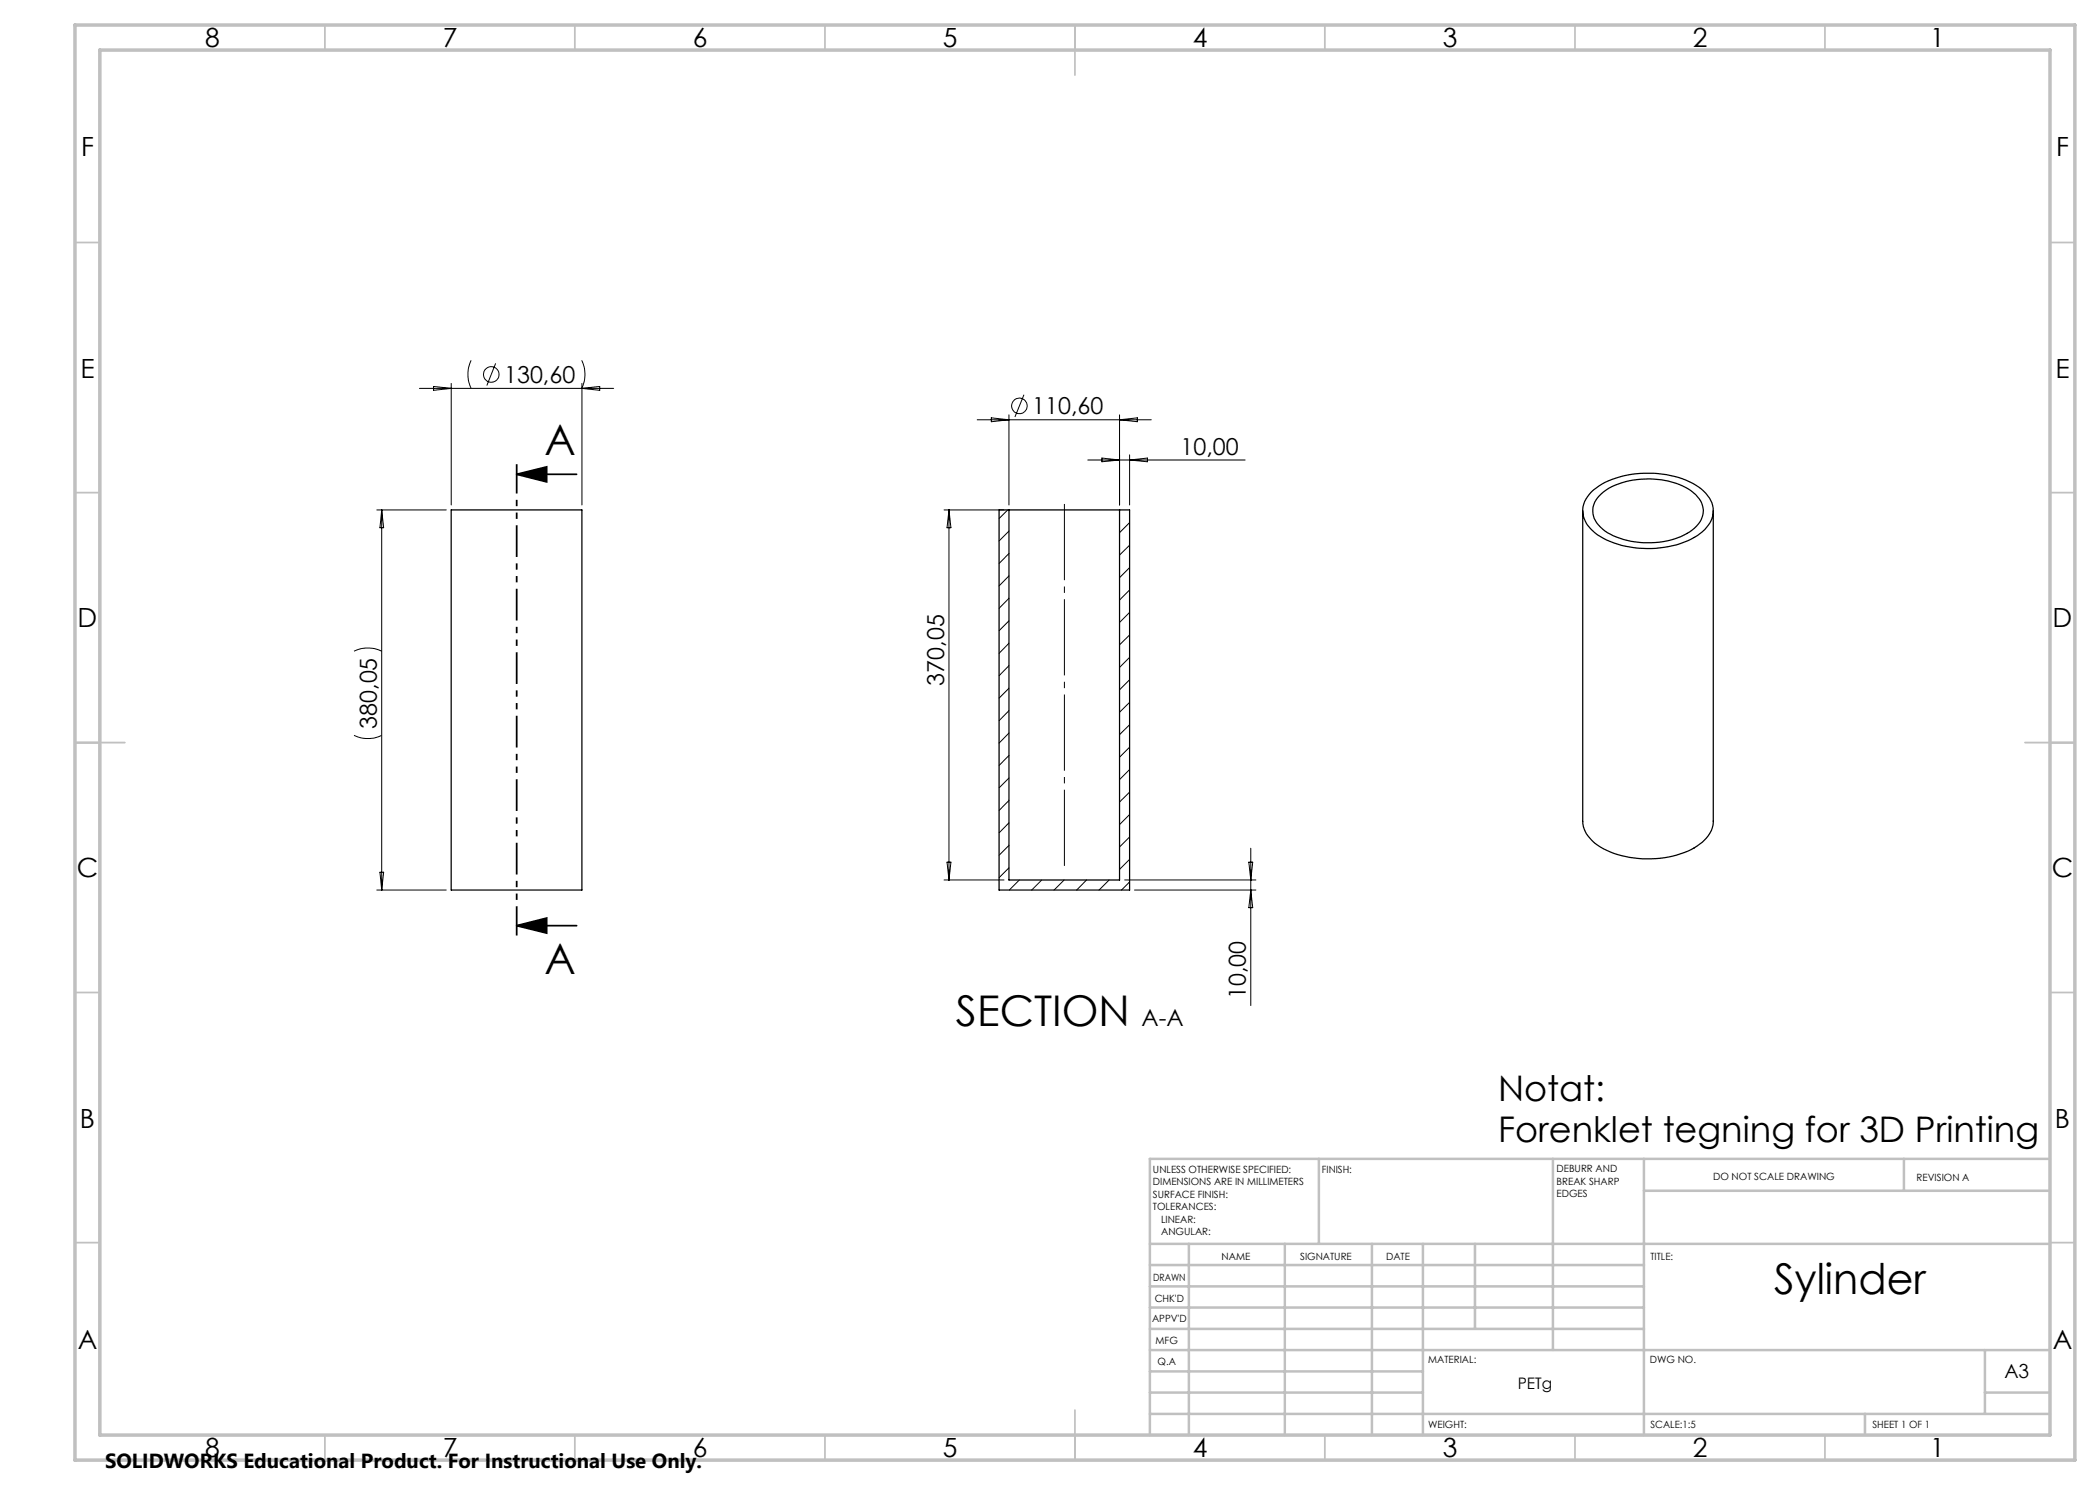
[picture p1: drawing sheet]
<svg xmlns="http://www.w3.org/2000/svg" width="420mm" height="297mm" viewBox="0 0 420 297" stroke-linecap="round" stroke-linejoin="round" font-family="sans-serif">
<path d="M318.2 98.4a16.8 16.8 0 0 1 11.6-3.8 15.8 15.8 0 0 1 11.4 4.1 4.9 4.9 0 0 1-.2 7.2 16.6 16.6 0 0 1-11.6 3.8 17.7 17.7 0 0 1-10.5-3.2 5.1 5.1 0 0 1-1.7-6.7zM319.9 99.2a13.4 13.4 0 0 1 9.1-3.4 14.5 14.5 0 0 1 10.2 3.2 4.2 4.2 0 0 1-.3 6.6 15.7 15.7 0 0 1-13.4 2.5 9.3 9.3 0 0 1-6.4-4 4 4 0 0 1 .8-4.9zM90.2 102h26.2v76h-26.2zM201.8 102h22.1M201.8 102h-2v76h26.1v-76h-2M201.8 102v74h22.1v-74M316.5 102.2v62a6.2 6.2 0 0 0 3.6 5.2 20.5 20.5 0 0 0 18.7 .2 6.5 6.5 0 0 0 3.9-5.4v-62" fill="none" stroke="#000" stroke-width=".25"/>
<g fill="none" stroke="#000" stroke-width=".2">
<path d="M83.9 77.7h38.8M86.7 77.3l3.5 .4-3.5 .4zM90.2 76.7v24.3M94.2 72.1a6.5 6.5 0 0 0 0 5.6M99.1 72.7l-1.7 4.4M116.3 72.1a6.5 6.5 0 0 1 0 5.6M116.4 76.7v24.3M116.4 77.7l3.5-.4v.8zM204.8 78.9l-1.8 4.5M195.4 84h34.9M198.3 83.6l3.5 .4-3.5 .3zM201.8 83v18"/>
<path d="M217.6 92h31.4M220.4 91.6l3.5 .4-3.5 .4zM223.9 83v18M223.9 84l3.6-.4v.7zM225.9 91v10M225.9 92l3.6-.4v.8zM75.4 102h13.9M76.3 102l.4 3.5h-.7zM76.3 102v76M188.8 102h12M189.8 102v74M189.8 102l.4 3.5h-.8z"/>
<path d="M201.5 102l-1.7 1.7M201.8 106.2l-2 2M201.8 110.7l-2 2M201.8 115.2l-2 2M201.8 119.7l-2 2M224 102l-.1 .1M225.9 104.5l-2 2M225.9 109l-2 2M225.9 113.5l-2 2M225.9 118l-2 2M70.8 130.2a6.4 6.4 0 0 1 5.5 0M201.8 124.2l-2 1.9"/>
<path d="M201.8 128.7l-2 2M201.8 133.1l-2 2M201.8 137.7l-2 1.9M225.9 122.5l-2 2M225.9 127l-2 2M225.9 131.5l-2 2M225.9 136l-2 2M70.8 147.1a6.4 6.4 0 0 0 5.5 0M201.8 142.1l-2 2M201.8 146.6l-2 2M201.8 151.1l-2 2M201.8 155.6l-2 2"/>
<path d="M225.9 140.5l-2 1.9M225.9 145l-2 1.9M225.9 149.4l-2 2M225.9 153.9l-2 2M225.9 158.4l-2 2M75.4 178h13.9M76 174.4h.7l-.4 3.6zM188.8 176h12M189.4 172.4h.8l-.4 3.6zM201.8 160.1l-2 2M201.8 164.6l-2 2M201.8 169.1l-2 2"/>
<path d="M201.8 173.6l-2 1.9M203.9 176l-2 2M208.4 176l-2.1 2M212.8 176l-2 2M217.3 176l-2 2M221.8 176l-2 2M224.9 176h26.3M225.9 162.9l-2 2M225.9 167.4l-2 2M225.9 171.9l-2 2M225.9 176.4l-1.6 1.6M226.9 178h24.3"/>
<path d="M249.8 172.4h.7l-.3 3.6zM250.2 169.6v31.5M250.2 178l.3 3.5h-.7z"/>
<circle cx="98.2" cy="74.9" r="1.56"/>
<circle cx="203.9" cy="81.2" r="1.56"/>
</g>
<path d="M103.3 94.9l6-1.5v3zM103.3 94.9h12M103.3 185.1l6-1.5v3zM103.3 185.1h12" fill="none" stroke="#000" stroke-width=".35"/>
<path d="M212.9 174v-74" fill="none" stroke="#000" stroke-width=".2" stroke-dasharray="15.2 1.3 1.3 1.3" stroke-dashoffset="-.8" stroke-linecap="butt"/>
<path d="M103.3 92.8v94.3" fill="none" stroke="#000" stroke-width=".35" stroke-dasharray="6.3 1.3 1.3 1.3 1.3 1.3" stroke-dashoffset=".5" stroke-linecap="butt"/>
<g fill="none" stroke="#c0c0c0" stroke-width=".35">
<path d="M65 5v5M115 5v5M165 5v5M215 5v10M265 5v5M315 5v5M365 5v5M15 48.5h5M410 48.5h5M15 98.5h5M410 98.5h5M15 148.5h10"/>
<path d="M405 148.5h10M15 198.5h5M410 198.5h5M15 248.5h5M410 248.5h5M65 287v5M115 287v5M165 287v5M215 282v10M265 287v5M315 287v5M365 287v5"/>
</g>
<g fill="none" stroke="#c0c0c0" stroke-width=".5">
<path d="M263.8 231.8v17M310.6 231.8v38.2M328.8 231.8v55.2M328.8 238.2h81.2M380.8 231.8v6.4M410 231.8h-180v55.2M230 248.8h180M230 257.3h98.8M230 253h98.8M237.8 248.8v38.2M257 248.8v38.2M274.4 248.8v38.2"/>
<path d="M284.6 248.8v38.2M295 248.8v17M230 265.8h98.8M230 261.5h98.8M230 278.5h54.6M230 274.3h54.6M230 270h180M397 278.5h13M397 270v12.8M230 282.8h180M373 282.8v4.2"/>
</g>
<path d="M15 5h400v287h-400zM20 10h390v277h-390z" fill="none" stroke="#c0c0c0" stroke-width=".7"/>
<path d="M103.3 94.9l6-1.5v3zM103.3 185.1l6-1.5v3z" fill="#000"/>
<g font-size="8.5">
<text x="108.9" y="91">A</text>
<text x="108.9" y="194.7">A</text>
<text x="191.2" y="205.2">SECTION</text>
<text x="354.8" y="258.8">Sylinder</text>
</g>
<g font-size="7.1">
<text x="299.6" y="220.2">Notat:</text>
<text x="299.6" y="228.3">Forenklet tegning for 3D Printing</text>
</g>
<g font-size="5.3">
<text x="41" y="9.5">8</text>
<text x="88.5" y="9.5">7</text>
<text x="138.5" y="9.5">6</text>
<text x="188.5" y="9.5">5</text>
<text x="238.5" y="9.5">4</text>
<text x="288.5" y="9.5">3</text>
<text x="338.5" y="9.5">2</text>
<text x="386" y="9.5">1</text>
<text x="16.2" y="31.3">F</text>
<text x="411.2" y="31.3">F</text>
<text x="16.1" y="75.5">E</text>
<text x="411.1" y="75.5">E</text>
<text x="15.5" y="125.5">D</text>
<text x="410.5" y="125.5">D</text>
<text x="15.4" y="175.5">C</text>
<text x="410.4" y="175.5">C</text>
<text x="16" y="225.5">B</text>
<text x="411" y="225.5">B</text>
<text x="15.5" y="269.8">A</text>
<text x="410.5" y="269.8">A</text>
<text x="41" y="291.5">8</text>
<text x="88.5" y="291.5">7</text>
<text x="138.5" y="291.5">6</text>
<text x="188.5" y="291.5">5</text>
<text x="238.5" y="291.5">4</text>
<text x="288.5" y="291.5">3</text>
<text x="338.5" y="291.5">2</text>
<text x="386" y="291.5">1</text>
</g>
<g font-size="4.7">
<text x="100.8" y="76.6">130,60</text>
<text x="206.5" y="82.9">110,60</text>
<text x="236.1" y="91">10,00</text>
<text x="188.8" y="137.1" transform="rotate(-90 188.8 137.1)">370,05</text>
<text x="75.4" y="145.7" transform="rotate(-90 75.4 145.7)">380,05</text>
<text x="249.2" y="199.8" transform="rotate(-90 249.2 199.8)">10,00</text>
<text x="228.3" y="205.2">A-A</text>
</g>
<text font-size="4.1" x="21" y="293.7">SOLIDWORKS Educational Product. For Instructional Use Only.</text>
<text font-size="3.9" x="400.9" y="275.5">A3</text>
<text font-size="3.2" x="303.5" y="277.9">PETg</text>
<g font-size="2">
<text x="230.6" y="234.6">UNLESS OTHERWISE SPECIFIED:</text>
<text x="230.6" y="237.1">DIMENSIONS ARE IN MILLIMETERS</text>
<text x="230.6" y="239.6">SURFACE FINISH:</text>
<text x="264.4" y="234.6">FINISH:</text>
<text x="311.3" y="234.5">DEBURR AND</text>
<text x="311.3" y="237">BREAK SHARP</text>
<text x="311.3" y="239.5">EDGES</text>
<text x="342.6" y="236">DO NOT SCALE DRAWING</text>
<text x="383.3" y="236.2">REVISION A</text>
<text x="230.6" y="242.1">TOLERANCES:</text>
<text x="232.2" y="244.6">LINEAR:</text>
<text x="232.2" y="247.1">ANGULAR:</text>
<text x="244.3" y="252">NAME</text>
<text x="260" y="251.9">SIGNATURE</text>
<text x="277.2" y="251.9">DATE</text>
<text x="330.1" y="251.9">TITLE:</text>
<text x="230.6" y="256.1">DRAWN</text>
<text x="230.9" y="260.3">CHK'D</text>
<text x="230.4" y="264.4">APPV'D</text>
<text x="231.1" y="268.8">MFG</text>
<text x="231.5" y="273">Q.A</text>
<text x="285.6" y="272.5">MATERIAL:</text>
<text x="330" y="272.5">DWG NO.</text>
<text x="285.6" y="285.5">WEIGHT:</text>
<text x="330.1" y="285.6">SCALE:1:5</text>
<text x="374.5" y="285.6">SHEET 1 OF 1</text>
</g>
</svg>
